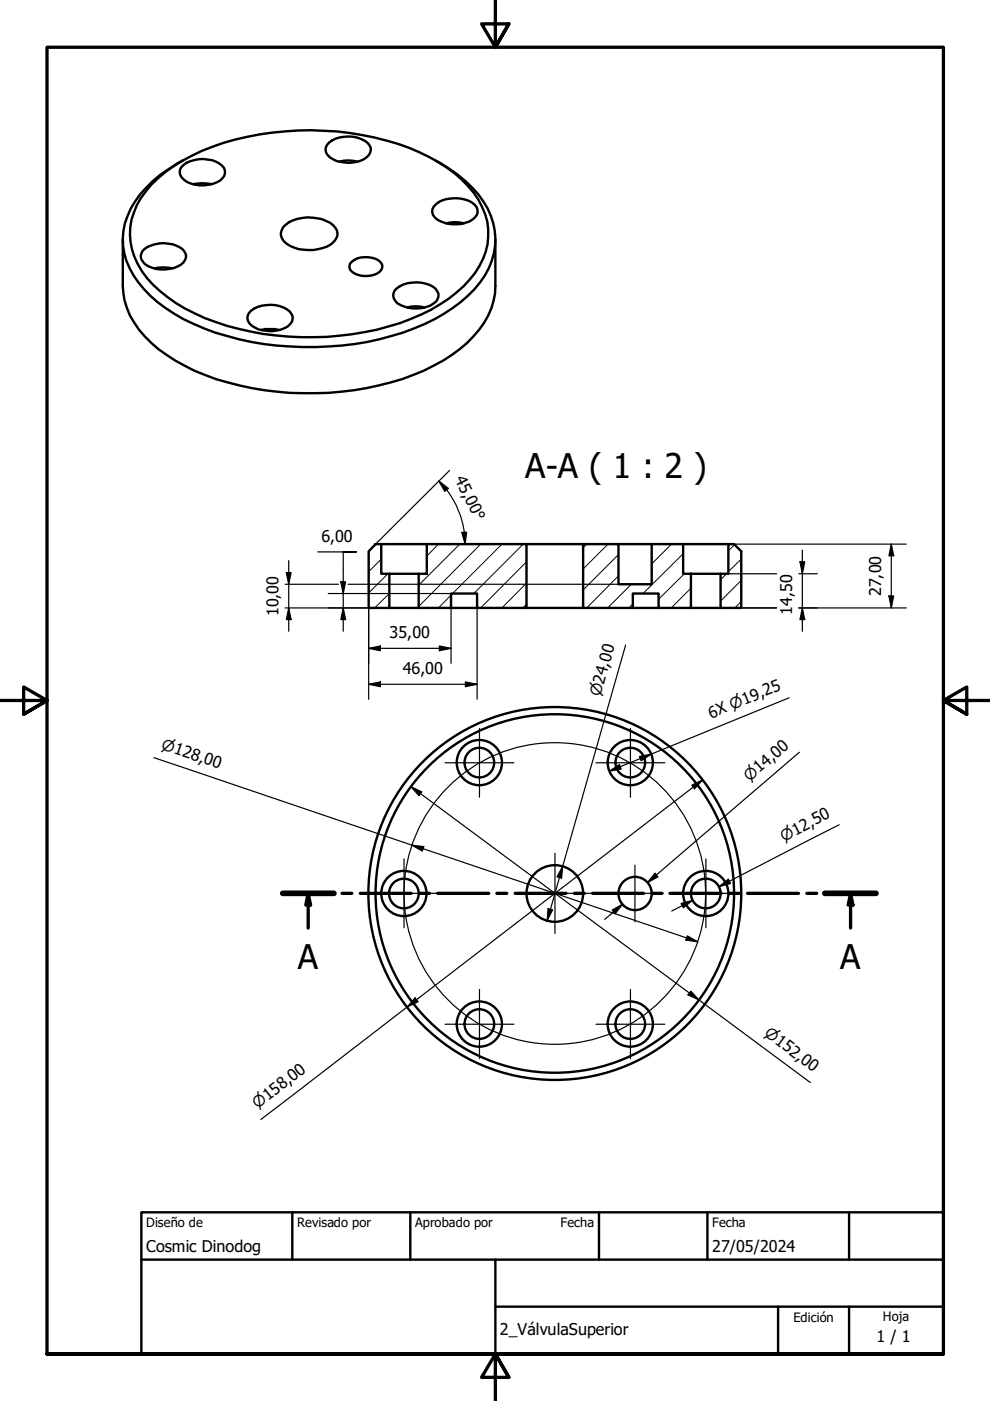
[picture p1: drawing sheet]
<svg xmlns="http://www.w3.org/2000/svg" width="210mm" height="297mm" viewBox="0 0 210 297" stroke-linecap="round" stroke-linejoin="round" font-family="sans-serif">
<!-- layer: Sombreado (ISO) -->
<g fill="none" stroke="#000" stroke-width=".21">
<path d="M80.8 118.5l-2.6 2.7M93 115.4l-2.5 2.5M97.5 115.4l-8.7 8.7M101.9 115.4l-13.1 13.2M106.4 115.4l-10.5 10.4M110.9 115.4l-10.4 10.4M111.6 119.1l-9.7 9.8M124.4 115.4l-.8 .7M128.9 115.4l-5.3 5.2M131.1 117.6l-7.5 7.5M142.4 115.4l-4.2 4.2M144.8 117.4l-8.5 8.4"/>
<path d="M155.8 115.5l-1.4 1.3M157.2 118.5l-2.8 2.7M82.2 121.7l-4 4M82.5 125.8l-3.1 3.1M95.6 126.2l-2.6 2.7M111.6 128.1l-.7 .8M111.6 123.6l-5.2 5.3M131.1 122.1l-6.7 6.8M133.9 123.9l-5.1 5M134.2 128.1l-.9 .8M145.1 121.7l-5.5 5.3M146.5 124.7l-4.2 4.2"/>
<path d="M154.1 121.7l-1.3 1.2M157.2 127.5l-1.4 1.4M157.2 123l-4.4 4.4"/>
</g>
<!-- layer: Visible (ISO) -->
<g fill="none" stroke="#000" stroke-width=".51">
<path d="M32.1 39.1a37.4 37.4 0 0 1 17.8-9.5 63.5 63.5 0 0 1 36.7 1.7 31.7 31.7 0 0 1 13.9 9.6 14.3 14.3 0 0 1 2.9 10.8 17.4 17.4 0 0 1-6.6 10.3 41.9 41.9 0 0 1-19.5 8.4 62.3 62.3 0 0 1-33.9-3 30.2 30.2 0 0 1-13.3-9.9 13.7 13.7 0 0 1 .8-16.9zM38.7 34.1a25.8 25.8 0 0 0-11 10.1 13.9 13.9 0 0 0 1.6 15.7 31.7 31.7 0 0 0 14 9.7 64.5 64.5 0 0 0 44.5 0 32.5 32.5 0 0 0 14-9.7 14.4 14.4 0 0 0-.4-18.7 29.3 29.3 0 0 0-9-7.1M38.9 35a6.9 6.9 0 0 1 8.2 .1 1.96 1.96 0 0 1-.4 3.2 7.2 7.2 0 0 1-7.6-.2 1.86 1.86 0 0 1-.2-3.1zM41 39a9.6 9.6 0 0 1 3.8 0M69.8 30.2a7 7 0 0 1 8.2 .1 1.93 1.93 0 0 1-.5 3.2 7.1 7.1 0 0 1-7.5-.1 1.9 1.9 0 0 1-.2-3.2zM71.9 34.3a7.3 7.3 0 0 1 3.9 0M26 50.8v9.8a16.4 16.4 0 0 0 6.1 12.1 41.2 41.2 0 0 0 18.6 9 63.9 63.9 0 0 0 39.2-3.1 31.8 31.8 0 0 0 11.7-8.7 14.7 14.7 0 0 0 3.4-9.3v-9.8M30.6 52.8a7 7 0 0 1 8.2 .1 1.93 1.93 0 0 1-.4 3.2 7.2 7.2 0 0 1-7.7-.1 1.94 1.94 0 0 1-.1-3.2zM32.7 56.9a9.6 9.6 0 0 1 3.8 0M60.1 48.1a7.9 7.9 0 0 1 7.1-1.8 5 5 0 0 1 4.2 2.6 2.96 2.96 0 0 1-2 3.3 9.6 9.6 0 0 1-8.6-.5 2.35 2.35 0 0 1-.7-3.6zM74.2 55.9a5 5 0 0 1 6.4-.4 1.56 1.56 0 0 1-.8 2.6 4.9 4.9 0 0 1-5.5-.8l-.2-.5zM92.5 43.3a7 7 0 0 1 8.1 .1 1.88 1.88 0 0 1-.4 3.1 6.9 6.9 0 0 1-8.1-.5 1.76 1.76 0 0 1 .4-2.7z"/>
<path d="M94.6 47.4a7.3 7.3 0 0 1 3.8 0M53.2 65.9a7 7 0 0 1 8.2 .1 1.97 1.97 0 0 1-.4 3.2 7.2 7.2 0 0 1-7.6-.1 1.9 1.9 0 0 1-.2-3.2zM55.4 70a9.6 9.6 0 0 1 3.8 0M84.1 61.1a7.1 7.1 0 0 1 8.2 .1 1.93 1.93 0 0 1-.4 3.2 7.4 7.4 0 0 1-7.6-.1 1.94 1.94 0 0 1-.2-3.2zM86.3 65.2a7.3 7.3 0 0 1 3.8 0M79.6 115.4h1.2v6.3h1.7v7.2h-4.3v-12zM80.8 115.4h9.7M90.5 115.4h21.1v13.5h-10.4v-3.1h-5.6v3.1h-6.8v-7.2h1.7zM111.6 115.4h12M123.6 115.4h7.5v8.5h7.1v-8.5h6.6v6.3h1.7v7.2h-6.9v-3.1h-5.4v3.1h-10.6zM131.1 115.4h7.1M144.8 115.4h9.6"/>
<path d="M154.4 115.4h1.2l1.6 1.5v12h-4.4v-7.2h1.6zM82.5 128.9h6.3M82.5 121.7h6.3M95.6 128.9h5.6M111.6 128.9h12M134.2 128.9h5.4M146.5 128.9h6.3M146.5 121.7h6.3"/>
<circle cx="101.6" cy="161.7" r="3.1"/>
<circle cx="101.6" cy="161.7" r="4.8"/>
<circle cx="133.6" cy="161.7" r="3.1"/>
<circle cx="133.6" cy="161.7" r="4.8"/>
<circle cx="85.6" cy="189.4" r="3.1"/>
<circle cx="85.6" cy="189.4" r="4.8"/>
<circle cx="117.6" cy="189.4" r="6"/>
<circle cx="117.6" cy="189.4" r="38"/>
<circle cx="117.6" cy="189.4" r="39.5"/>
<circle cx="134.7" cy="189.4" r="3.5"/>
<circle cx="149.6" cy="189.4" r="3.1"/>
<circle cx="149.6" cy="189.4" r="4.8"/>
<circle cx="101.6" cy="217.1" r="3.1"/>
<circle cx="101.6" cy="217.1" r="4.8"/>
<circle cx="133.6" cy="217.1" r="3.1"/>
<circle cx="133.6" cy="217.1" r="4.8"/>
</g>
<g fill="none" stroke="#000" stroke-width=".7">
<path d="M59.9 189.4h10.9M65.3 189.4l.5 2.5h-1zM65.3 189.4v7.4M72.5 189.4h2.1M76.4 189.4h10.8M89 189.4h2.1M92.8 189.4h10.8M105.3 189.4h2.1M109.2 189.4h10.8M121.8 189.4h2.1M125.7 189.4h10.8M138.2 189.4h2.1"/>
<path d="M142 189.4h10.9M154.6 189.4h2.1M158.5 189.4h10.8M171.1 189.4h2.1M174.9 189.4h10.8M180.3 189.4l.5 2.5h-1zM180.3 189.4v7.4"/>
</g>
<path d="M59.9 189.4h10.9M174.9 189.4h10.8" fill="none" stroke="#000" stroke-width="1.2"/>
<path d="M65.3 189.4l.5 2.5h-1zM180.3 189.4l.5 2.5h-1z" fill="#000"/>
<!-- layer: Borde (ISO) -->
<path d="M105 0v10l-2.9-4.9h5.8l-2.9 4.9 2.9-4.9M0 148.5h10l-5-2.8v5.7l5-2.9-5 2.9M210 148.5h-10l5-2.8v5.7l-5-2.9 5 2.9M10 287.1v-277.1h190v277.1h-190h190M107.9 292l-2.9-4.9 2.9 4.9h-5.8l2.9-4.9v9.9" fill="none" stroke="#000" stroke-width=".7"/>
<path d="M30 257h170v30.1h-170zM62 257v10.1M87 257v10.1M127 257v10.1M150 257v10.1M180 257v10.1M30 267.1h170M105 277h95M105 267.1v20M165 277v10.1M180 277v10.1" fill="none" stroke="#000" stroke-width=".51"/>
<circle cx="117.6" cy="189.4" r="32" fill="none" stroke="#000" stroke-width=".25"/>
<!-- layer: Cota (ISO) -->
<g fill="none" stroke="#000" stroke-width=".25">
<path d="M95.3 99.7l-15.7 15.7M61.2 118.9v14.9M67.4 117h8.2h-2.8v16.8M80.8 115.4h21M93 102l2.1 1.6-.8 .6zM93 102l1.7 1.9M94.7 103.9a19 19 0 0 1 3.9 11.5M97.9 112.9l1-.1-.3 2.6zM144.8 115.4h47.4M169.6 119.1h1l-.5 2.6zM170.1 116.6v17.2M189 115.4l.5 2.4h-1z"/>
<path d="M189 115.4v13.5M60.5 128.9h63.1M60.5 123.9h11.3M60.7 121.4h1l-.5 2.5zM61.2 128.9l.5 2.5h-1zM69.6 125.8h26M72.3 123.4h1l-.5 2.4zM72.8 128.9l.5 2.5h-1zM73.8 123.9h57.3M78.2 137.5l2.4-.5v1zM78.2 137.5h17.4M78.2 128.9v19.4"/>
<path d="M93.2 137l2.4 .5-2.4 .5zM95.6 128.9v11.7M101.2 128.9v19.4M132.7 136.8l-16.7 58.4M146.5 128.9h18.2M154.4 121.7h10.3M169.4 128.9h22.8M169.4 121.7h3.9M170.1 128.9l.5 2.5h-1zM188.5 126.4h1l-.5 2.5zM78.2 145.1l2.4-.5v1zM78.2 145.1h23"/>
<path d="M98.7 144.6l2.5 .5-2.5 .5zM167.3 147.9l-38.1 15.6M169.5 159.5l-32.2 27.6 1.9-1.6M32.6 160.6l115.4 39.1M87.1 166.8l2.3 1.1-.6 .8zM87.1 166.8l84.7 62.7M87.3 179.2l2.6 .3-.4 1zM129.2 163.5l2.1-1.4 .4 1zM135.6 160.4l2.5-.5-2.1 1.4zM146.7 166.5l2.3-1.2-1.7 1.9zM149 165.3l-93.7 72M177.9 174.9l-25.5 13.1 2.2-1.1"/>
<path d="M116.2 192.6l1 .3-1.2 2.3zM119.3 183.6l-.2 2.6-1-.3zM129.8 193l2.2-1.3-1.6 2zM132 191.7l-3.8 3.2M138.9 185.2l.6 .7-2.2 1.2zM144.4 191.6l2.5-.7-2 1.6zM145.7 198.4l2.3 1.3-2.6-.4zM146.9 190.9l-4.5 2.3M152.4 188l2-1.6 .5 .9zM88 211.6l.6 .8-2.2 1.1zM146.5 210.2l1.7 1.8-2.3-1.1z"/>
</g>
<g fill="#000">
<path d="M93 102l2.1 1.6-.8 .6zM97.9 112.9l1-.1-.3 2.6zM169.6 119.1h1l-.5 2.6zM189 115.4l.5 2.4h-1zM60.7 121.4h1l-.5 2.5zM61.2 128.9l.5 2.5h-1zM72.3 123.4h1l-.5 2.4zM72.8 128.9l.5 2.5h-1zM78.2 137.5l2.4-.5v1zM93.2 137l2.4 .5-2.4 .5zM170.1 128.9l.5 2.5h-1zM188.5 126.4h1l-.5 2.5z"/>
<path d="M78.2 145.1l2.4-.5v1zM98.7 144.6l2.5 .5-2.5 .5zM87.1 166.8l2.3 1.1-.6 .8zM87.3 179.2l2.6 .3-.4 1zM129.2 163.5l2.1-1.4 .4 1zM135.6 160.4l2.5-.5-2.1 1.4zM146.7 166.5l2.3-1.2-1.7 1.9zM116.2 192.6l1 .3-1.2 2.3zM119.3 183.6l-.2 2.6-1-.3zM129.8 193l2.2-1.3-1.6 2zM138.9 185.2l.6 .7-2.2 1.2zM144.4 191.6l2.5-.7-2 1.6z"/>
<path d="M145.7 198.4l2.3 1.3-2.6-.4zM152.4 188l2-1.6 .5 .9zM88 211.6l.6 .8-2.2 1.1zM146.5 210.2l1.7 1.8-2.3-1.1z"/>
</g>
<!-- layer: Marca de centro (ISO) -->
<g fill="none" stroke="#000" stroke-width=".25">
<path d="M101.7 154.4v14.6M133.7 154.4v14.6M94.4 161.7h14.6M126.4 161.7h14.6M78.4 189.4h14.6M85.7 182.1v14.6M109.2 189.4h17M117.7 180.9v17M128.7 189.4h12M134.6 183.4v12M142.4 189.4h14.6M149.7 182.1v14.6"/>
<path d="M94.4 217.2h14.6M101.7 209.8v14.7M126.4 217.2h14.6M133.7 209.8v14.7"/>
</g>
<g font-size="7.2">
<text x="111.4" y="101.4">A-A ( 1 : 2 )</text>
<text x="63.2" y="205.5">A</text>
<text x="178.1" y="205.5">A</text>
</g>
<g font-size="3.4">
<text x="96.3" y="101.5" transform="rotate(64 96.3 101.5)">45,00°</text>
<text x="68.1" y="114.9">6,00</text>
<text x="59.1" y="130.7" transform="rotate(-90 59.1 130.7)">10,00</text>
<text x="168" y="130.4" transform="rotate(-90 168 130.4)">14,50</text>
<text x="186.8" y="126.4" transform="rotate(-90 186.8 126.4)">27,00</text>
<text x="82.6" y="135.3">35,00</text>
<text x="85.4" y="142.9">46,00</text>
<text x="150.7" y="152.4" transform="rotate(-22 150.7 152.4)">6X ⌀19,25</text>
<text x="31" y="265.4">Cosmic Dinodog</text>
<text x="151" y="265.5">27/05/2024</text>
<text x="106" y="283.1">2_VálvulaSuperior</text>
<text x="185.9" y="284.6">1 / 1</text>
</g>
<g font-size="3.2">
<text x="127.3" y="147.8" transform="rotate(-74 127.3 147.8)">⌀24,00</text>
<text x="34" y="158.9" transform="rotate(19 34 158.9)">⌀128,00</text>
<text x="158.9" y="165.8" transform="rotate(-41 158.9 165.8)">⌀14,00</text>
<text x="166.2" y="178.5" transform="rotate(-27 166.2 178.5)">⌀12,50</text>
<text x="161.9" y="219.5" transform="rotate(37 161.9 219.5)">⌀152,00</text>
<text x="54.6" y="235.2" transform="rotate(-38 54.6 235.2)">⌀158,00</text>
</g>
<g font-size="2.7">
<text x="31" y="260.2">Diseño de</text>
<text x="63" y="260.1">Revisado por</text>
<text x="88" y="260.1">Aprobado por</text>
<text x="118.9" y="260.1">Fecha</text>
<text x="151" y="260.1">Fecha</text>
<text x="168.2" y="280.3">Edición</text>
<text x="187.2" y="280">Hoja</text>
</g>
</svg>
